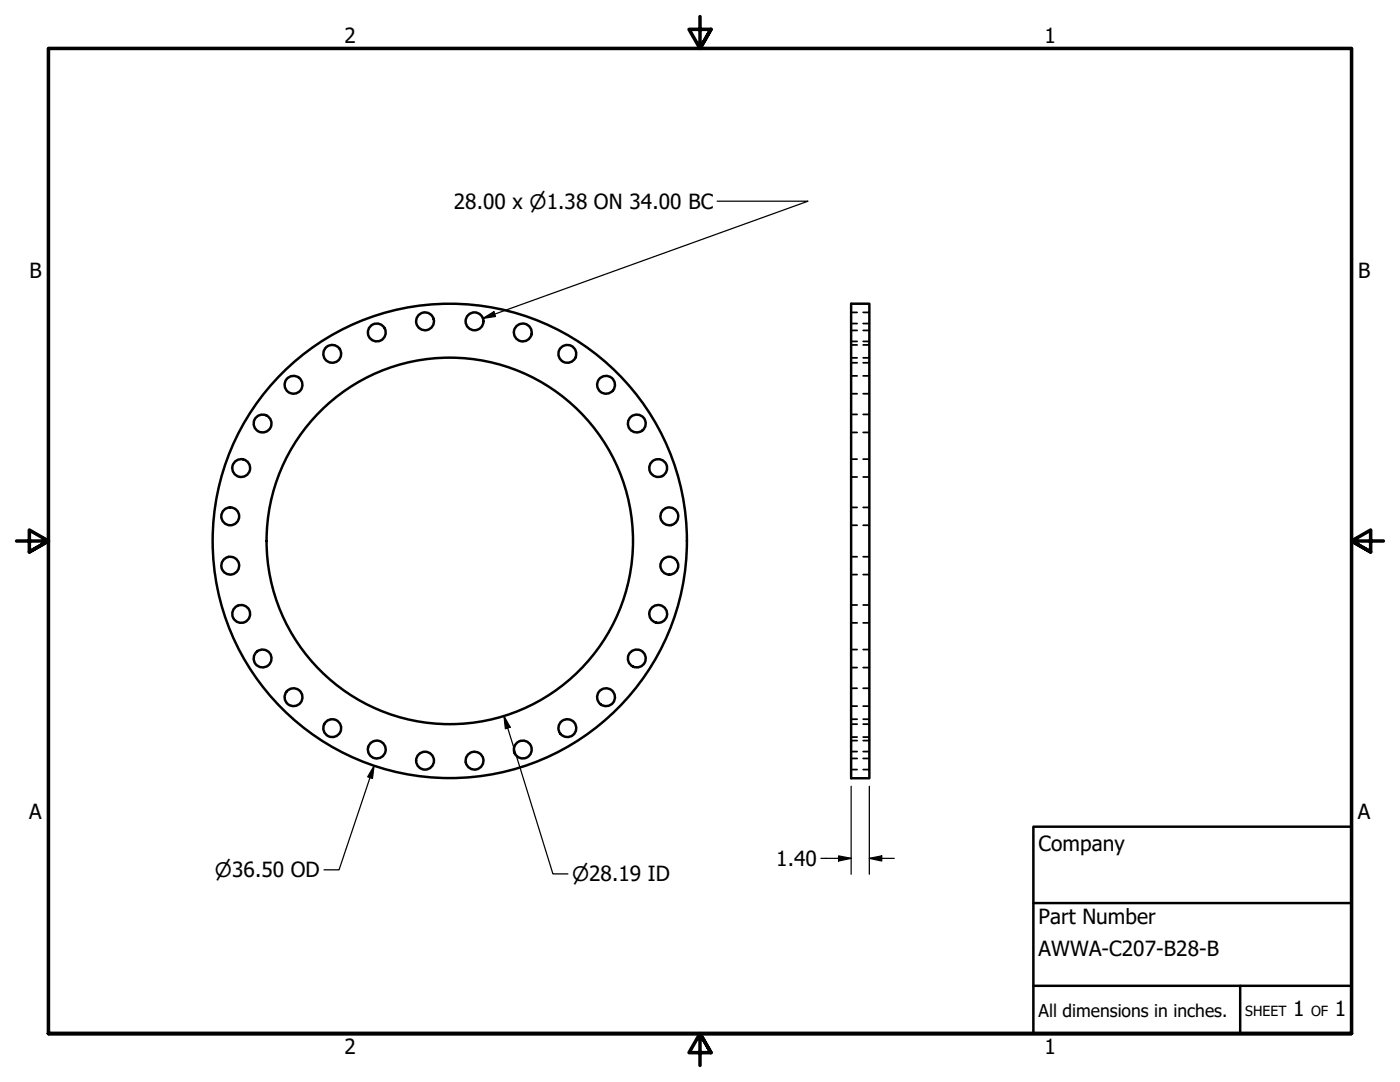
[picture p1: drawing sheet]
<svg xmlns="http://www.w3.org/2000/svg" width="279mm" height="216mm" viewBox="0 0 279 216" stroke-linecap="round" stroke-linejoin="round" font-family="sans-serif">
<!-- layer: Visible (ANSI) -->
<g fill="none" stroke="#000" stroke-width=".49">
<path d="M169.9 60.6h3.6v94.7h-3.6z"/>
<circle cx="58.6" cy="76.8" r="1.78"/>
<circle cx="66.3" cy="70.6" r="1.78"/>
<circle cx="75.2" cy="66.3" r="1.78"/>
<circle cx="84.8" cy="64.1" r="1.78"/>
<circle cx="94.7" cy="64.1" r="1.78"/>
<circle cx="104.3" cy="66.3" r="1.78"/>
<circle cx="113.2" cy="70.6" r="1.78"/>
<circle cx="120.9" cy="76.8" r="1.78"/>
<circle cx="48.1" cy="93.4" r="1.78"/>
<circle cx="52.4" cy="84.5" r="1.78"/>
<circle cx="127.1" cy="84.5" r="1.78"/>
<circle cx="131.4" cy="93.4" r="1.78"/>
<circle cx="45.9" cy="103" r="1.78"/>
<circle cx="45.9" cy="112.9" r="1.78"/>
<circle cx="89.8" cy="107.9" r="47.3"/>
<circle cx="89.8" cy="107.9" r="36.6"/>
<circle cx="133.6" cy="103" r="1.78"/>
<circle cx="133.6" cy="112.9" r="1.78"/>
<circle cx="48.1" cy="122.5" r="1.78"/>
<circle cx="52.4" cy="131.4" r="1.78"/>
<circle cx="58.6" cy="139.1" r="1.78"/>
<circle cx="120.9" cy="139.1" r="1.78"/>
<circle cx="127.1" cy="131.4" r="1.78"/>
<circle cx="131.4" cy="122.5" r="1.78"/>
<circle cx="66.3" cy="145.3" r="1.78"/>
<circle cx="75.2" cy="149.6" r="1.78"/>
<circle cx="84.8" cy="151.8" r="1.78"/>
<circle cx="94.7" cy="151.8" r="1.78"/>
<circle cx="104.3" cy="149.6" r="1.78"/>
<circle cx="113.2" cy="145.3" r="1.78"/>
</g>
<!-- layer: Hidden (ANSI) -->
<g fill="none" stroke="#000" stroke-width=".35">
<path d="M169.9 71.4h1.2M169.9 68.1h1.2M169.9 64.6h1.2M169.9 72.4h1.2M169.9 68.8h1.2M169.9 78.6h1.2M169.9 75h1.2M169.9 65.9h1.2M169.9 62.3h1.2M172.3 71.4h1.2M172.3 68.1h1.2M172.3 64.6h1.2"/>
<path d="M172.3 72.4h1.2M172.3 68.8h1.2M172.3 78.6h1.2M172.3 75h1.2M172.3 65.9h1.2M172.3 62.3h1.2M169.9 86.3h1.2M169.9 82.7h1.2M169.9 95.2h1.2M169.9 91.6h1.2M172.3 86.3h1.2M172.3 82.7h1.2"/>
<path d="M172.3 95.2h1.2M172.3 91.6h1.2M169.9 104.8h1.2M169.9 101.2h1.2M169.9 114.7h1.2M169.9 111.1h1.2M172.3 104.8h1.2M172.3 101.2h1.2M172.3 114.7h1.2M172.3 111.1h1.2M169.9 124.3h1.2M169.9 120.7h1.2"/>
<path d="M169.9 133.2h1.2M169.9 129.6h1.2M169.9 137.3h1.2M172.3 124.3h1.2M172.3 120.7h1.2M172.3 133.2h1.2M172.3 129.6h1.2M172.3 137.3h1.2M169.9 144.5h1.2M169.9 140.9h1.2M169.9 147.1h1.2M169.9 143.5h1.2"/>
<path d="M169.9 151.3h1.2M169.9 147.8h1.2M169.9 153.6h1.2M169.9 150h1.2M172.3 144.5h1.2M172.3 140.9h1.2M172.3 147.1h1.2M172.3 143.5h1.2M172.3 151.3h1.2M172.3 147.8h1.2M172.3 153.6h1.2M172.3 150h1.2"/>
</g>
<!-- layer: Border (ANSI) -->
<path d="M139.7 3.3v6.4l-2.2-3.8h4.4l-2.2 3.8 2.2-3.8M3.3 107.9h6.4l-3.8-2.1v4.3l3.8-2.2-3.8 2.2M276.1 107.9h-6.4l3.8-2.1v4.3l-3.8-2.2 3.8 2.2M9.7 206.2v-196.5h260v196.5h-260h260M141.9 210l-2.2-3.8 2.2 3.8h-4.4l2.2-3.8v6.4" fill="none" stroke="#000" stroke-width=".71"/>
<!-- layer: Title (ANSI) -->
<path d="M206.2 165h63.5v41.2h-63.5zM206.2 196.7h63.5M206.2 180.2h63.5M247.5 196.7v9.5" fill="none" stroke="#000" stroke-width=".49"/>
<!-- layer: Dimension (ANSI) -->
<path d="M143.1 40.1h18.2l-64.9 23.4M96.4 63.5l2.2-1.3 .3 .9zM74.6 152.8l-.3 2.5-.9-.3zM74.6 152.8l-6.9 20.8h-3M100.6 142.9l1.2 2.2-.9 .3zM100.6 142.9l9.7 31.5h3M169.9 156.9v17.5M173.5 156.9v17.5M163.8 171.3h6.1M167.4 170.8l2.5 .5-2.5 .5zM173.5 171.3l2.5-.5v1zM173.5 171.3h5" fill="none" stroke="#000" stroke-width=".25"/>
<g fill="#000">
<path d="M96.4 63.5l2.2-1.3 .3 .9z" fill-rule="evenodd"/>
<path d="M74.6 152.8l-.3 2.5-.9-.3z" fill-rule="evenodd"/>
<path d="M100.6 142.9l1.2 2.2-.9 .3z" fill-rule="evenodd"/>
<path d="M167.4 170.8l2.5 .5-2.5 .5z" fill-rule="evenodd"/>
<path d="M173.5 171.3l2.5-.5v1z" fill-rule="evenodd"/>
</g>
<g font-size="4.2">
<text x="68.7" y="8.6">2</text>
<text x="208.4" y="8.6">1</text>
<text x="90.6" y="41.6">28.00 x ⌀1.38 ON 34.00 BC</text>
<text x="5.9" y="55.5">B</text>
<text x="271" y="55.5">B</text>
<text x="5.8" y="163.4">A</text>
<text x="271" y="163.4">A</text>
<text x="154.9" y="172.8">1.40</text>
<text x="207.3" y="169.8">Company</text>
<text x="207.3" y="184.4">Part Number</text>
<text x="207.3" y="190.7">AWWA-C207-B28-B</text>
<text x="258.1" y="202.8">1</text>
<text x="266.4" y="202.8">1</text>
<text x="68.7" y="210.3">2</text>
<text x="208.4" y="210.3">1</text>
</g>
<g font-size="4">
<text x="42.9" y="175">⌀36.50 OD</text>
<text x="114.2" y="175.8">⌀28.19 ID</text>
</g>
<text font-size="3.5" x="207.3" y="202.9">All dimensions in inches.</text>
<g font-size="2.8">
<text x="248.5" y="202.8">SHEET</text>
<text x="261.7" y="202.8">OF</text>
</g>
</svg>
